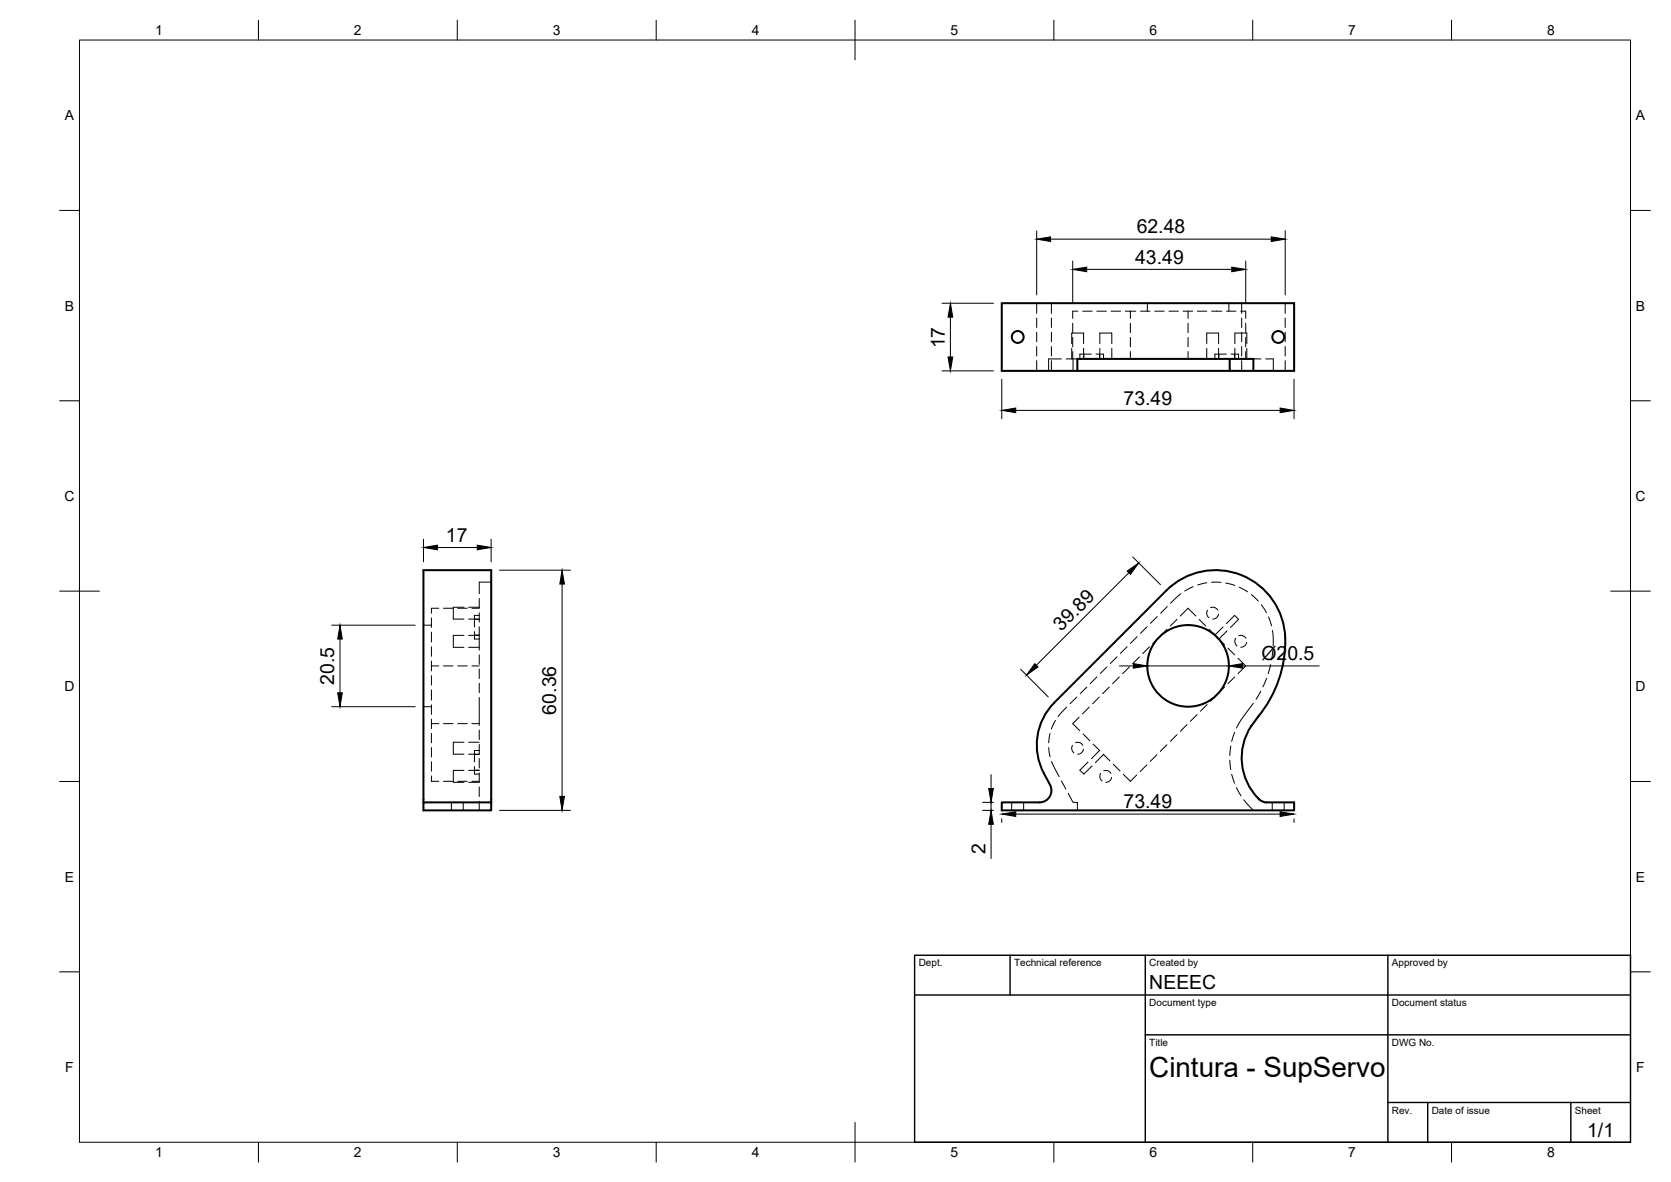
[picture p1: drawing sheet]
<svg xmlns="http://www.w3.org/2000/svg" width="420mm" height="297mm" viewBox="0 0 420 297" stroke-linecap="round" stroke-linejoin="round" font-family="sans-serif">
<!-- layer: Hidden -->
<g fill="none" stroke="#000" stroke-width=".25">
<path d="M260.7 76.2v2.5M260.7 79.9v2.4M264.4 76.2v2.5M264.4 79.9v2.4M271 78.2h-1.3v1.8M272.2 78.2h2.4M275.8 78.2h2.4M279.4 78.2h2.3M282.9 78.2h1.3v1.8M284.2 78.2h1.4M286.8 78.2h2.4M288.5 76.2v2"/>
<path d="M290.3 78.2h2.4M293.9 78.2h2.4M297.5 78.2h2.4M298.7 78.2v1.8M301.1 78.2h2.3M304.6 78.2h2.6M308.4 78.2h2.4M309 76.2v2M312 78.2h1.2v1.8M312.2 76.2v2.5M312.2 79.9v2.4M323.2 76.2v2.5"/>
<path d="M323.2 79.9v2.4M260.7 83.5v2.4M260.7 87.1v2.4M260.7 90.6v2.6M264.4 83.5v2.4M264.4 87.1v2.4M264.4 90.6v2.6M266.9 90.2h-3.2v3M268.1 90.2h2.8M269.5 86.3v-2.6h3v2.6M269.5 87.6v2.6M269.7 81.2v2.4"/>
<path d="M269.7 84.8v2.4M269.7 88.4v1.8M269.8 90.2v3M272.5 87.6v2.6M272.5 89v1.2M274.4 89h-2.9v1.2M275.6 89h1.9v1.2M276.5 89v1.2M276.5 86.3v-2.6h3v2.6M276.5 87.6v2.6M279.5 87.6v2.6M284.2 81.2v2.4"/>
<path d="M284.2 84.8v2.4M284.2 88.4v1.8M298.7 81.2v2.4M298.7 84.8v2.4M298.7 88.4v1.8M303.4 86.3v-2.6h3v2.6M303.4 87.6v2.6M306.4 87.6v2.6M306.5 89v1.2M308.4 89h-2.9v1.2M309.5 89h1.9v1.2M310.4 89v1.2"/>
<path d="M310.5 86.3v-2.6h3v2.6M310.5 87.6v2.6M312.2 83.5v2.4M312.2 87.1v2.4M312.2 90.6v2.6M313.2 81.2v2.4M313.2 84.8v2.4M313.2 88.4v1.8M313.5 87.6v2.6M315.2 90.2h1.9M318.2 90.2h2v3M323.2 83.5v2.4"/>
<path d="M323.2 87.1v2.4M323.2 90.6v2.6M106.5 157.1h2M108.5 158.9v2.4M108.5 155.3v2.4M110.3 152.9h-1.8v1.2M111.5 152.9h2.4M115.1 152.9h2.4M116.6 152.6h-2.6v3h2.6M116.6 159.7h-2.6v3h2.6M117.8 159.7h2.7M117.8 152.6h2.7"/>
<path d="M117.8 155.6h2.7M118.7 152.9h1.8M119.3 158.7v1.9h1.2M119.3 159.6h1.2M119.3 155.6h1.2M120.5 150.4v2.4M120.5 154v2.3M120.5 157.5v5.9M120.5 154.7h-1.2v2.8M123.5 146.3h-3v2.9M288.4 157.5l-1.6 1.7M291 154.9l-1.7 1.7"/>
<path d="M293.4 158.2l-3.5 3.5M293.5 152.4l-1.7 1.7M296 155.6l-1.7 1.7M296.8 154.8l1.9-1.9 2 1.9M296.9 149.2l-2.6 2.4M300 147.4l-2.1 1.1M301.5 155.6l1.7 1.7M303.4 146.5l-2.3 .5M303.6 153.4a1.49 1.49 0 0 0 .4 1.8M304 158.2l3.9 3.8M304.4 152.7a1.53 1.53 0 0 1 1.8 .6M304.6 146.3l2.4 .1"/>
<path d="M306.4 154.4a1.48 1.48 0 0 1-1.5 1.2M307.5 157.6l-2 2M308.2 146.5l2.3 .6M308.4 156.7l2-2 1 .9-2 2.1M308.5 158.5l-2 2.1M311.5 159.8a1.53 1.53 0 0 1 1.8 .6M311.6 147.6l2.1 1.1M314.6 149.4l1.8 1.6M317.1 152l1.3 2M319 155l.7 2.3M320 158.4l.1 3.9M106.5 177.6h2"/>
<path d="M108.5 167.4h1.8M108.5 162.5v2.4M108.5 166.1v2.5M108.5 169.8v2.4M108.5 173.4v2.5M108.5 177.1v2.4M111.5 167.4h2.4M115.1 167.4h2.4M117.8 162.7h2.7M118.7 167.4h1.8M120.5 164.6v2.3M120.5 168.1v2.4"/>
<path d="M120.5 171.7v2.4M120.5 175.3v7M268.2 177.7l-2.1 2.4M270.8 175.2l-1.7 1.6M273.3 172.6l-1.7 1.7M273.9 177.7l-1.7 1.7M275.8 170.1l-1.7 1.7M276.4 175.2l-1.7 1.7M278.3 167.6l-1.7 1.7M278.9 172.7l-1.7 1.6M280.9 165.1l-1.7 1.6M281.5 170.1l-1.7 1.7"/>
<path d="M283.4 162.5l-1.7 1.7M284 167.6l-1.7 1.7M285.9 160l-1.7 1.7M286.5 165.1l-1.7 1.7M289 162.5l-1.7 1.7M301 179.6l-1.7 1.7M303.5 177l-1.7 1.7M307.9 172.7l-3.5 3.5M308.8 162.9l1.7 1.7M310.5 170.1l-1.7 1.7M310.7 160.4a1.49 1.49 0 0 0 .3 1.9M311.3 165.4l1.9 2-1.9 1.9"/>
<path d="M313.5 161.4a1.48 1.48 0 0 1-1.5 1.3M315.2 176.7l-3.1 4.1-1.2 2.2M317 173.7l-1.2 2.1M318.5 170.4l-1 2.2M319.5 167l-.6 2.3M320 163.5l-.3 2.3M108.5 180.7v2.4M108.5 184.3v2.4M108.5 187.9v2.3M108.5 191.4v2.4M108.5 195v1.3h1.8M108.5 181.8h1.8"/>
<path d="M111.5 181.8h2.4M111.5 196.3h2.4M115.1 181.8h2.4M115.1 196.3h2.4M116.6 193.6h-2.6v3h2.6M116.6 186.5h-2.6v3h2.6M117.8 186.5h2.7M117.8 189.5h2.7M117.8 193.6h2.7M117.8 196.6h2.7M118.7 181.8h1.8M118.7 196.3h1.8"/>
<path d="M119.3 192.7v1.8h1.2M119.3 193.6h1.2M119.3 189.6h1.2M120.5 183.5v2.4M120.5 187.1v2.3M120.5 190.6v2.4M120.5 194.2v2.4M120.5 197.8v2.4M120.5 188.6h-1.2v2.9M263.7 187.9l.3 2.3M264 184.3l-.3 2.4M264.4 191.4l1.9 3.8"/>
<path d="M265.4 181l-1 2.2M266.9 196.2l1.1 2.1M268.6 199.4l1.2 2.2h1.1v2.1M269.7 187.3a1.51 1.51 0 0 0 .3 1.9M270.4 186.6a1.46 1.46 0 0 1 1.9 .7M271.3 180.2l-1.6 1.6 1.8 1.8M272.4 184.5l1.6 1.6M272.4 188.3a1.52 1.52 0 0 1-1.4 1.2M273.6 191.5l-2.1 2.1 1 .9 2.1-2M274.9 187l1.7 1.7M276.5 188.6l-2.1 2.1M276.7 194.4a1.51 1.51 0 0 0 .4 1.9"/>
<path d="M277.4 189.5l1.7 1.7M277.5 189.6l-2.1 2.1M277.5 193.7a1.46 1.46 0 0 1 1.8 .7M279.5 195.4a1.48 1.48 0 0 1-1.5 1.2M279.9 192l1.7 1.7M282.4 194.6l1.8 1.7 1.6-1.6M288.4 192.2l-1.7 1.7M290.9 189.7l-1.7 1.7M293.4 187.2l-1.7 1.6M296 184.6l-1.7 1.7M298.5 182.1l-1.7 1.7M309.2 191l.3 2.4"/>
<path d="M309.5 187.5l-.3 2.4M309.7 194.6l.7 2.2M310.4 184.1l-.7 2.2M310.9 197.9l1.1 2.1M113.5 201.6v2.1M116.5 201.6v2.1M120.5 201.3v2.4M254.4 201.6v2.1M257.4 201.6v2.1M312.7 201l2.5 2.7M319.9 201.6v2.1M322.9 201.6v2.1"/>
</g>
<!-- layer: Visible -->
<g fill="none" stroke="#000" stroke-width=".51">
<path d="M251.9 76.2h73.5v17h-73.5zM270.9 93.2v-3h44.3v3M309.2 90.2v3M265 176.6l28.3-28.2a17.6 17.6 0 0 1 20.3-3.2 17.6 17.6 0 0 1 9.5 18.2 30 30 0 0 1-6.7 16.7M265.1 176.6a15 15 0 0 0-2.6 17.7M262.5 194.3l1.5 2.9a3 3 0 0 1-2.6 4.4h-9.5v2.1h73.5v-2.1h-7.4l-1.3-.7M314.6 182.5a14.5 14.5 0 0 0 2.1 18.4M314.6 182.5h.1M316.3 180.1l-1.7 2.4M316.4 180.1h-.1M106.5 201.6v-58.3h17v58.3h-17v2.1h17v-2.1"/>
<circle cx="255.9" cy="84.7" r="1.49"/>
<circle cx="321.4" cy="84.7" r="1.49"/>
<circle cx="298.7" cy="167.3" r="10.3"/>
</g>
<!-- layer: BORDER -->
<g fill="none" stroke="#000" stroke-width=".25">
<path d="M20 10.1h390v276.9h-390zM65 5.1v5M115 5.1v5M165 5.1v5M215 5.1v10M265 5.1v5M315 5.1v5M365 5.1v5M15 52.9h5M410 52.9h5M15 100.7h5M410 100.7h5"/>
<path d="M15 148.6h10M405 148.6h10M15 196.4h5M410 196.4h5M15 244.2h5M410 244.2h5M65 287v5M115 287v5M165 287v5M215 282.1v9.9M265 287v5M315 287v5"/>
<path d="M365 287v5"/>
</g>
<!-- layer: TITLEBLOCK -->
<path d="M230 240.1h180v46.9h-180zM230 250h180M254 240.1v9.9M288 240.1v46.9M349 240.1v46.9M288 260.1h122M349 277.1h61M359 277.1v9.9M395 277.1v9.9" fill="none" stroke="#000" stroke-width=".36"/>
<!-- layer: FD_Dimensions -->
<g fill="none" stroke="#000" stroke-width=".25">
<path d="M260.7 58v16.1M323.2 58v16.1M236.9 76.2h12.9M239 79.7v10M264.2 60.1h55.4M269.7 65.6v10.5M273.2 67.7h36.5M313.2 65.6v10.5M236.9 93.2h12.9M251.9 95.3v9.9M325.4 95.3v9.9M255.4 103.1h66.5"/>
<path d="M106.5 135.5v5.7M110 137.6h10M123.5 135.5v5.7M284.8 140l7 6.9M83.4 157.1h21M125.6 143.3h17.8M141.3 146.8v53.3M283.8 143.9l-23.2 23.3M83.4 177.6h21M85.5 160.6v13.5M256.6 168.2l7 6.9M281.5 167.4h3.5"/>
<path d="M288.5 167.4h20.5M312.5 167.4h19.2M249.2 194.7v3.4M125.6 203.7h17.8M247.1 203.7h2.7M247.1 201.6h2.7M249.2 201.6v2.1M249.2 207.1v8.7M251.9 205.7v1M255.4 204.6h66.5M325.4 205.7v1"/>
</g>
<g fill="#000" stroke="#000" stroke-width=".25">
<path d="M260.7 60.1l3.5-.6v1.2zM319.6 59.5l3.6 .6-3.6 .6zM239 76.2l.6 3.5h-1.2zM269.7 67.7l3.5-.6v1.2zM309.7 67.1l3.5 .6-3.5 .6zM238.4 89.7h1.2l-.6 3.5zM251.9 103.1l3.5-.6v1.2zM321.9 102.5l3.5 .6-3.5 .6zM106.5 137.6l3.5-.6v1.2zM120 137l3.5 .6-3.5 .6zM141.3 143.3l.6 3.5h-1.1zM283.4 143.5l2.9-2-2.1 2.8z"/>
<path d="M85.5 157.1l.6 3.5h-1.2zM84.9 174.1h1.2l-.6 3.5zM260.2 166.8l.8 .8-2.9 2.1zM285 166.8l3.5 .6-3.5 .5zM309 167.4l3.5-.6v1.1zM248.6 198.1h1.2l-.6 3.5zM140.8 200.1h1.1l-.6 3.6zM249.2 203.7l.6 3.4h-1.2zM251.9 204.6l3.5-.6v1.2zM321.9 204l3.5 .6-3.5 .6z"/>
</g>
<text font-size="7" x="289" y="270.6">Cintura - SupServo</text>
<g font-size="4.9">
<text x="285.8" y="58.6">62.48</text>
<text x="285.4" y="66.2">43.49</text>
<text x="237.6" y="87.6" transform="rotate(-90 237.6 87.6)">17</text>
<text x="282.5" y="101.7">73.49</text>
<text x="112.1" y="136.2">17</text>
<text x="266.8" y="158.8" transform="rotate(-45 266.8 158.8)">39.89</text>
<text x="317.2" y="165.8">Ø20.5</text>
<text x="84" y="172.1" transform="rotate(-90 84 172.1)">20.5</text>
<text x="139.9" y="179.6" transform="rotate(-90 139.9 179.6)">60.36</text>
<text x="282.5" y="203.1">73.49</text>
<text x="247.8" y="214.5" transform="rotate(-90 247.8 214.5)">2</text>
<text x="289" y="248.5">NEEEC</text>
<text x="399.1" y="285.7">1/1</text>
</g>
<g font-size="3.5">
<text x="39" y="8.8">1</text>
<text x="89" y="8.8">2</text>
<text x="139" y="8.8">3</text>
<text x="189" y="8.8">4</text>
<text x="239" y="8.8">5</text>
<text x="289" y="8.8">6</text>
<text x="339" y="8.8">7</text>
<text x="389" y="8.8">8</text>
<text x="16.3" y="30.2">A</text>
<text x="411.3" y="30.2">A</text>
<text x="16.3" y="78">B</text>
<text x="411.3" y="78">B</text>
<text x="16.2" y="125.9">C</text>
<text x="411.2" y="125.9">C</text>
<text x="16.2" y="173.7">D</text>
<text x="411.2" y="173.7">D</text>
<text x="16.3" y="221.6">E</text>
<text x="411.3" y="221.6">E</text>
<text x="16.4" y="269.4">F</text>
<text x="411.4" y="269.4">F</text>
<text x="39" y="290.8">1</text>
<text x="89" y="290.8">2</text>
<text x="139" y="290.8">3</text>
<text x="189" y="290.8">4</text>
<text x="239" y="290.8">5</text>
<text x="289" y="290.8">6</text>
<text x="339" y="290.8">7</text>
<text x="389" y="290.8">8</text>
</g>
<g font-size="2.5">
<text x="231" y="242.9">Dept.</text>
<text x="255" y="242.9">Technical reference</text>
<text x="289" y="242.9">Created by</text>
<text x="350" y="242.9">Approved by</text>
<text x="289" y="252.8">Document type</text>
<text x="350" y="252.8">Document status</text>
<text x="289" y="262.9">Title</text>
<text x="350" y="262.9">DWG No.</text>
<text x="350" y="279.9">Rev.</text>
<text x="360" y="279.9">Date of issue</text>
<text x="396" y="279.9">Sheet</text>
</g>
</svg>
